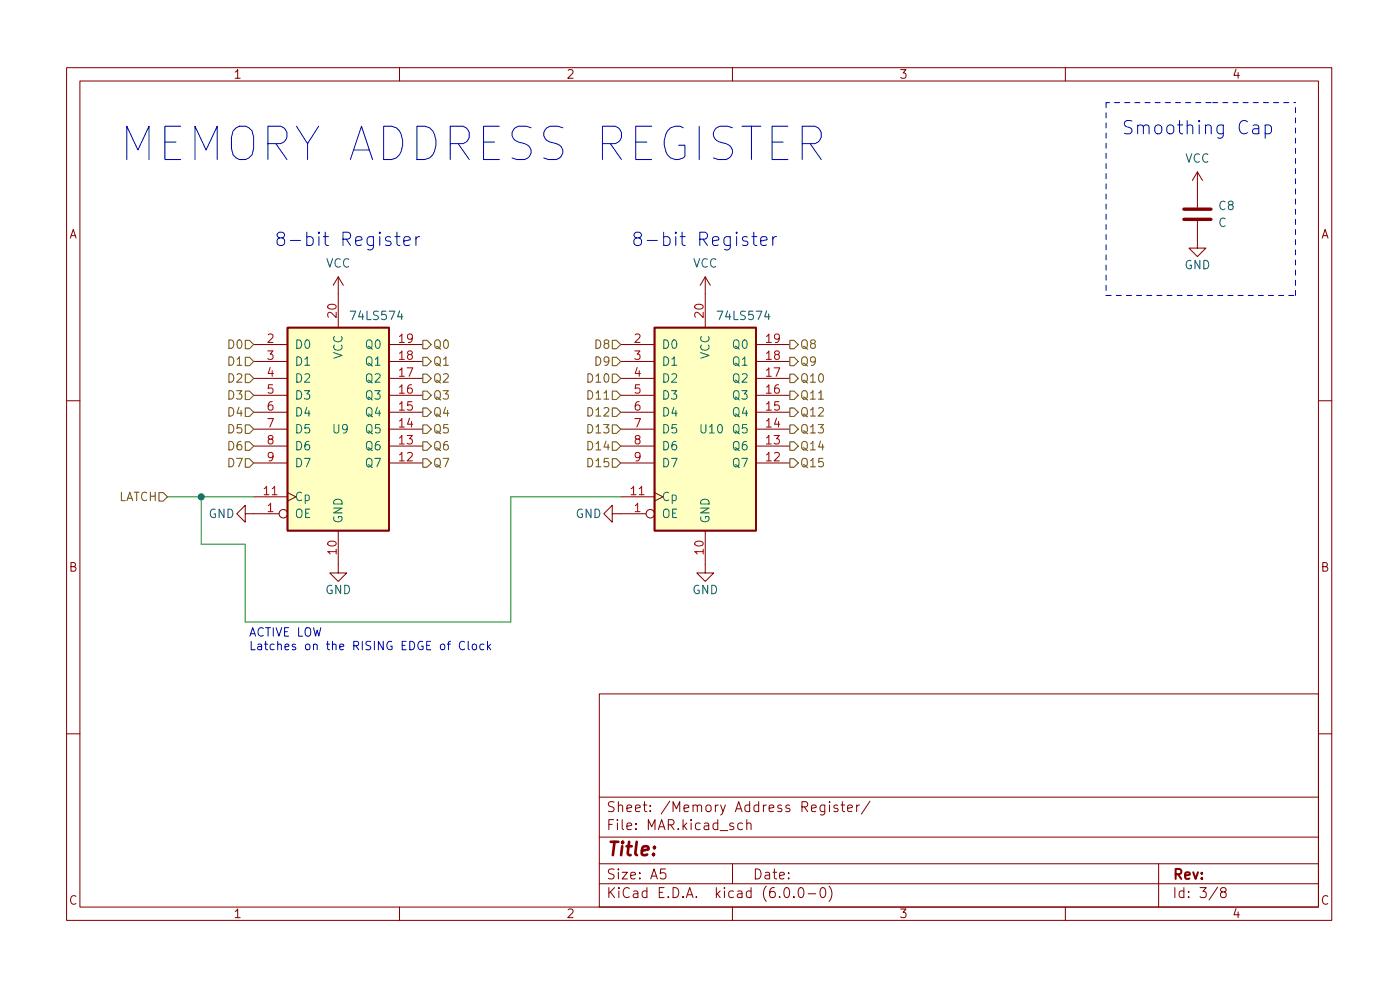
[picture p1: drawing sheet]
<svg xmlns="http://www.w3.org/2000/svg" width="210mm" height="148mm" viewBox="0 0 210 148" stroke-linecap="round" stroke-linejoin="round" font-family="sans-serif">
<g fill="none" stroke="#840000" stroke-width=".15">
<path d="M10 10.2h190v128h-190zM12 12.2h186v124h-186zM60 10.2v2M110 10.2v2M160 10.2v2M179.8 33.2v4h1.3l-1.3 1.3-1.2-1.3h1.2M179.8 25.8l-.7 1.3M179.8 25.8v5.3M179.8 25.8l.8 1.3M38.1 59.3h5.1M38.1 56.8h5.1M38.1 54.3h5.1"/>
<path d="M38.1 51.7h5.1M50.8 41.6l-.8 1.2M50.8 41.6v7.6M50.8 41.6l.8 1.2M58.4 59.3h5.1M58.4 56.8h5.1M58.4 54.3h5.1M58.4 51.7h5.1M93.2 59.3h5.1M93.2 56.8h5.1M93.2 54.3h5.1M93.2 51.7h5.1"/>
<path d="M105.9 41.6v7.6M105.9 41.6l-.7 1.2M105.9 41.6l.8 1.2M113.5 59.3h5.1M113.5 56.8h5.1M113.5 54.3h5.1M113.5 51.7h5.1M10 60.2h2M36.8 77.1v-1.2l-1.2 1.2 1.2 1.3v-1.3h5.1M38.1 74.6h5.1M38.1 69.5h5.1M38.1 67h5.1"/>
<path d="M38.1 64.4h5.1M38.1 61.9h5.1M43.2 73.9l1.2 .7-1.2 .6M50.8 79.7v6.3h1.3l-1.3 1.3-1.3-1.3h1.3M58.4 69.5h5.1M58.4 67h5.1M58.4 64.4h5.1M58.4 61.9h5.1M91.9 77.1v-1.2l-1.2 1.2 1.2 1.3v-1.3h5.1M93.2 74.6h5.1M93.2 69.5h5.1M93.2 67h5.1"/>
<path d="M93.2 64.4h5.1M93.2 61.9h5.1M98.3 73.9l1.3 .7-1.3 .6M105.9 79.7v6.3h1.3l-1.3 1.3-1.3-1.3h1.3M113.5 69.5h5.1M113.5 67h5.1M113.5 64.4h5.1M113.5 61.9h5.1M198 60.2h2M10 110.2h2M90 104.2h108v32h-108zM90 119.7h108"/>
<path d="M198 110.2h2M60 136.2v2M90 132.7h108M90 129.7h108M90 125.7h108M99.9 130.4h-.7v.8l.2-.2 .5 .1 .1 .2-.1 .5-.2 .1h-.3l-.2-.1M110 136.2v2M110 129.7v3M111.5 123.6l-.4-.1-.3 .3v.5l.1 .2h.6M112.2 123.7a.37 .37 0 0 1 .6 .1v.7M112.2 123v1.5M117.9 133.3l.3-.1a.94 .94 0 0 1 0 1.5h-.1a1 1 0 0 1-.2-1.4z"/>
<path d="M119.2 134.6v.1M120.1 133.3l.3-.1a.94 .94 0 0 1 0 1.5h-.2a1 1 0 0 1-.1-1.4zM121.4 134.2h1.1M123.4 133.3l.3-.1a.94 .94 0 0 1 0 1.5h-.2a1 1 0 0 1-.1-1.4zM123.9 120.8v1.3a.41 .41 0 0 1-.7 .2M123.9 120.9l-.5-.1-.2 .3v.5l.1 .2h.6M124.5 133a1.72 1.72 0 0 1 0 2.3M124.6 120.3v.2M124.6 120.8v1M125.8 120.9l-.4-.1-.2 .3 .1 .2 .5 .1v.4h-.6M126.3 120.8h.6M126.5 120.3v1.3l.1 .2h.3"/>
<path d="M127.3 121.3l.7-.1-.1-.3-.4-.1-.2 .3 .1 .7h.5M128.7 120.8v1M129.1 120.8l-.3 .1-.1 .2M130.7 120.3l-1.3 1.9M160 136.2v2M174 129.7v6.5M182.9 133.2l-1.3 1.9M183.6 133.9l-.3-.3 .1-.2 .2-.2 .4 .1 .2 .2-.1 .2-.7 .3-.1 .2v.3l.3 .2h.3l.3-.2-.1-.5-.2-.1"/>
<circle cx="42.5" cy="77.1" r=".63"/>
<circle cx="97.7" cy="77.1" r=".63"/>
</g>
<path d="M177.8 32.9h4.1M177.8 31.4h4.1" fill="none" stroke="#840000" stroke-width=".51"/>
<g fill="#ffffc2" stroke="#ffffc2" stroke-width=".15">
<path d="M98.3 49.2h15.2v30.5h-15.2z"/>
<path d="M43.2 49.2h15.2v30.5h-15.2z"/>
</g>
<path d="M43.2 49.2h15.2v30.5h-15.2zM98.3 49.2h15.2v30.5h-15.2z" fill="none" stroke="#840000" stroke-width=".25"/>
<g fill="none" stroke="#725600" stroke-width=".15">
<path d="M36.8 51.1h.7l.6 .6-.6 .7h-.7zM36.8 53.6h.7l.6 .7-.6 .6h-.7zM36.8 58.7h.7l.6 .6-.6 .7h-.7zM36.8 56.2h.7l.6 .6-.6 .6h-.7zM63.5 53.6h.6l.7 .7-.7 .6h-.6zM63.5 51.1h.6l.7 .6-.7 .7h-.6zM63.5 56.2h.6l.7 .6-.7 .6h-.6zM63.5 58.7h.6l.7 .6-.7 .7h-.6zM91.9 51.1h.7l.6 .6-.6 .7h-.7zM91.9 56.2h.7l.6 .6-.6 .6h-.7zM91.9 53.6h.7l.6 .7-.6 .6h-.7zM91.9 58.7h.7l.6 .6-.6 .7h-.7z"/>
<path d="M118.6 58.7h.7l.6 .6-.6 .7h-.7zM118.6 51.1h.7l.6 .6-.6 .7h-.7zM118.6 53.6h.7l.6 .7-.6 .6h-.7zM118.6 56.2h.7l.6 .6-.6 .6h-.7zM23.9 73.9h.6l.6 .7-.6 .6h-.6zM36.8 68.9h.7l.6 .6-.6 .6h-.7zM36.8 66.3h.7l.6 .7-.6 .6h-.7zM36.8 63.8h.7l.6 .6-.6 .7h-.7zM36.8 61.2h.7l.6 .7-.6 .6h-.7zM63.5 61.2h.6l.7 .7-.7 .6h-.6zM63.5 66.3h.6l.7 .7-.7 .6h-.6zM63.5 63.8h.6l.7 .6-.7 .7h-.6z"/>
<path d="M63.5 68.9h.6l.7 .6-.7 .6h-.6zM91.9 61.2h.7l.6 .7-.6 .6h-.7zM91.9 68.9h.7l.6 .6-.6 .6h-.7zM91.9 66.3h.7l.6 .7-.6 .6h-.7zM91.9 63.8h.7l.6 .6-.6 .7h-.7zM118.6 61.2h.7l.6 .7-.6 .6h-.7zM118.6 66.3h.7l.6 .7-.6 .6h-.7zM118.6 68.9h.7l.6 .6-.6 .6h-.7zM118.6 63.8h.7l.6 .6-.6 .7h-.7z"/>
</g>
<g fill="none" stroke="#0000c2" stroke-width=".15">
<path d="M188.2 18.9l.2-.1 .6 .1v.1v1.1M189 19.2l-.6 .1a.39 .39 0 0 0-.3 .4 .39 .39 0 0 0 .3 .4l.6-.1M190 18.9l.6-.1 .4 .3v.6l-.2 .3-.2 .1-.6-.1M190 18.8v2M58.7 35.6l-.5-.1-.3 .3 .1 .3 .7 .2v.2v.3l-.2 .1-.6-.1M59.3 35.5h.8M59.6 34.9v1.7l.1 .2 .4 .1M60.7 36.2l.9-.2-.1-.4-.6-.1-.2 .3v.8v.2l.2 .1 .6-.1M62.5 35.5v1.4M63 35.5a.51 .51 0 0 0-.5 .4M112.2 35.6l-.4-.1-.3 .3 .1 .3 .6 .2 .1 .2-.1 .3-.1 .1-.6-.1M112.9 35.5h.8"/>
<path d="M113.2 34.9v1.7l.1 .2 .4 .1M114.2 36.2l1-.2-.1-.4-.6-.1-.3 .3v.8l.1 .2 .2 .1 .6-.1M116.1 35.5v1.4M116.6 35.5a.51 .51 0 0 0-.5 .4M69.8 96.4a.51 .51 0 0 0-.7 0 .51 .51 0 0 0-.1 .6 .48 .48 0 0 0 .2 .5 .48 .48 0 0 0 .6-.1M70.3 96.3v1.1l.2 .1M71 96.8l.3-.1 .3 .2v.4l-.3 .2h-.3l-.1-.2v-.4zM72.7 96.8l-.4-.1-.2 .2v.4l.1 .2h.5M73.2 96.3v1.2M73.3 97.1l.4 .4M73.7 96.7l-.5 .5"/>
</g>
<path d="M166.1 15.4v29M181.9 15.4h-15.8M182.1 15.4h12.5M166.1 44.4h28.5M194.6 44.4v-29" fill="none" stroke="#0000c2" stroke-width=".15" stroke-dasharray=".8 .8"/>
<path d="M25.1 74.6h13M30.2 74.6v7.1h6.6v11.7h39.9v-18.8h16.5" fill="none" stroke="#009600" stroke-width=".15"/>
<circle cx="30.2" cy="74.6" r=".46" fill="#009600" stroke="#009600" stroke-width=".15"/>
<text font-size="7" fill="#0000c2" x="17.8" y="24.2">MEMORY ADDRESS REGISTER</text>
<g font-size="2.8" fill="#0000c2">
<text x="168.4" y="20.2">Smoothing Cap</text>
<text x="41.1" y="36.9">8-bit Register</text>
<text x="94.7" y="36.9">8-bit Register</text>
</g>
<text font-size="2.8" fill="#840000" x="91" y="128.5">Title:</text>
<g font-size="2.1" fill="#840000">
<text x="91" y="124.6">File: MAR.kicad_sch</text>
<text x="91" y="121.9">Sheet: /Memory Address Register/</text>
<text x="91" y="134.8">KiCad E.D.A. kicad (6.0.0-0)</text>
<text x="91" y="132">Size: A5</text>
<text x="113" y="132">Date:</text>
<text x="176" y="132">Rev:</text>
<text x="176" y="134.8">Id: 3/8</text>
</g>
<g font-size="1.8" fill="#840000">
<text x="35" y="11.8">1</text>
<text x="85" y="11.8">2</text>
<text x="135" y="11.8">3</text>
<text x="185" y="11.8">4</text>
<text x="10.3" y="35.8">A</text>
<text x="198.4" y="35.8">A</text>
<text x="10.3" y="85.8">B</text>
<text x="198.4" y="85.8">B</text>
<text x="10.3" y="135.8">C</text>
<text x="35" y="137.8">1</text>
<text x="85" y="137.8">2</text>
<text x="135" y="137.8">3</text>
<text x="185" y="137.8">4</text>
<text x="198.4" y="135.8">C</text>
</g>
<g font-size="1.8" fill="#006464">
<text x="178" y="24.4">VCC</text>
<text x="183" y="34.1">C</text>
<text x="183.1" y="31.5">C8</text>
<text x="48.9" y="40.2">VCC</text>
<text x="104.1" y="40.2">VCC</text>
<text x="177.9" y="40.4">GND</text>
<text x="44.2" y="52.4">D0</text>
<text x="51.4" y="53.9" transform="rotate(-90 51.4 53.9)">VCC</text>
<text x="53" y="48">74LS574</text>
<text x="55" y="52.4">Q0</text>
<text x="99.3" y="52.4">D0</text>
<text x="106.6" y="53.9" transform="rotate(-90 106.6 53.9)">VCC</text>
<text x="108.1" y="48">74LS574</text>
<text x="110.2" y="52.4">Q0</text>
<text x="44.2" y="54.9">D1</text>
<text x="44.2" y="57.4">D2</text>
<text x="44.2" y="60">D3</text>
<text x="55" y="60">Q3</text>
<text x="55" y="57.4">Q2</text>
<text x="55" y="54.9">Q1</text>
<text x="99.3" y="54.9">D1</text>
<text x="99.3" y="57.4">D2</text>
<text x="99.3" y="60">D3</text>
<text x="110.2" y="60">Q3</text>
<text x="110.2" y="57.4">Q2</text>
<text x="110.2" y="54.9">Q1</text>
<text x="44.2" y="62.5">D4</text>
<text x="44.2" y="65.1">D5</text>
<text x="50" y="65.1">U9</text>
<text x="55" y="65.1">Q5</text>
<text x="55" y="62.5">Q4</text>
<text x="99.3" y="62.5">D4</text>
<text x="99.3" y="65.1">D5</text>
<text x="105.2" y="65.1">U10</text>
<text x="110.2" y="65.1">Q5</text>
<text x="110.2" y="62.5">Q4</text>
<text x="44.2" y="67.6">D6</text>
<text x="44.2" y="70.1">D7</text>
<text x="55" y="70.1">Q7</text>
<text x="55" y="67.6">Q6</text>
<text x="99.3" y="67.6">D6</text>
<text x="99.3" y="70.1">D7</text>
<text x="110.2" y="70.1">Q7</text>
<text x="110.2" y="67.6">Q6</text>
<text x="31.3" y="77.8">GND</text>
<text x="44.2" y="77.8">OE</text>
<text x="44.2" y="75.2">Cp</text>
<text x="86.4" y="77.8">GND</text>
<text x="99.3" y="77.8">OE</text>
<text x="99.3" y="75.2">Cp</text>
<text x="51.4" y="78.6" transform="rotate(-90 51.4 78.6)">GND</text>
<text x="106.6" y="78.6" transform="rotate(-90 106.6 78.6)">GND</text>
<text x="48.8" y="89.2">GND</text>
<text x="104" y="89.2">GND</text>
</g>
<g font-size="1.8" fill="#a90000">
<text x="50.5" y="47.6" transform="rotate(-90 50.5 47.6)">20</text>
<text x="105.7" y="47.6" transform="rotate(-90 105.7 47.6)">20</text>
<text x="40.1" y="51.5">2</text>
<text x="60" y="51.5">19</text>
<text x="95.3" y="51.5">2</text>
<text x="115.1" y="51.5">19</text>
<text x="40.1" y="54">3</text>
<text x="40.1" y="56.5">4</text>
<text x="40.1" y="59.1">5</text>
<text x="60" y="59.1">16</text>
<text x="60" y="56.5">17</text>
<text x="60" y="54">18</text>
<text x="95.3" y="54">3</text>
<text x="95.3" y="56.5">4</text>
<text x="95.3" y="59.1">5</text>
<text x="115.1" y="59.1">16</text>
<text x="115.1" y="56.5">17</text>
<text x="115.1" y="54">18</text>
<text x="40.1" y="61.6">6</text>
<text x="40.1" y="64.2">7</text>
<text x="60" y="64.2">14</text>
<text x="60" y="61.6">15</text>
<text x="95.3" y="61.6">6</text>
<text x="95.3" y="64.2">7</text>
<text x="115.1" y="64.2">14</text>
<text x="115.1" y="61.6">15</text>
<text x="40.1" y="66.7">8</text>
<text x="40.1" y="69.2">9</text>
<text x="60" y="69.2">12</text>
<text x="60" y="66.7">13</text>
<text x="95.3" y="66.7">8</text>
<text x="95.3" y="69.2">9</text>
<text x="115.1" y="69.2">12</text>
<text x="115.1" y="66.7">13</text>
<text x="39.7" y="74.3">11</text>
<text x="40.1" y="76.9">1</text>
<text x="94.8" y="74.3">11</text>
<text x="95.3" y="76.9">1</text>
<text x="50.5" y="83.2" transform="rotate(-90 50.5 83.2)">10</text>
<text x="105.7" y="83.2" transform="rotate(-90 105.7 83.2)">10</text>
</g>
<g font-size="1.8" fill="#725600">
<text x="34.4" y="52.4">D0</text>
<text x="65" y="52.4">Q0</text>
<text x="89.5" y="52.4">D8</text>
<text x="120.1" y="52.4">Q8</text>
<text x="34.4" y="54.9">D1</text>
<text x="34.4" y="60">D3</text>
<text x="34.4" y="57.4">D2</text>
<text x="65" y="54.9">Q1</text>
<text x="65" y="57.4">Q2</text>
<text x="65" y="60">Q3</text>
<text x="88.5" y="57.4">D10</text>
<text x="88.5" y="60">D11</text>
<text x="89.5" y="54.9">D9</text>
<text x="120.1" y="60">Q11</text>
<text x="120.1" y="54.9">Q9</text>
<text x="120.1" y="57.4">Q10</text>
<text x="34.4" y="65.1">D5</text>
<text x="34.4" y="62.5">D4</text>
<text x="65" y="62.5">Q4</text>
<text x="65" y="65.1">Q5</text>
<text x="88.5" y="62.5">D12</text>
<text x="88.5" y="65.1">D13</text>
<text x="120.1" y="62.5">Q12</text>
<text x="120.1" y="65.1">Q13</text>
<text x="34.4" y="70.1">D7</text>
<text x="34.4" y="67.6">D6</text>
<text x="65" y="67.6">Q6</text>
<text x="65" y="70.1">Q7</text>
<text x="88.5" y="70.1">D15</text>
<text x="88.5" y="67.6">D14</text>
<text x="120.1" y="67.6">Q14</text>
<text x="120.1" y="70.1">Q15</text>
<text x="17.7" y="75.2">LATCH</text>
</g>
<g font-size="1.8" fill="#0000c2">
<text x="37.3" y="95.6">ACTIVE LOW</text>
<text x="37.3" y="97.6">Latches on the RISING EDGE of Clock</text>
</g>
</svg>
